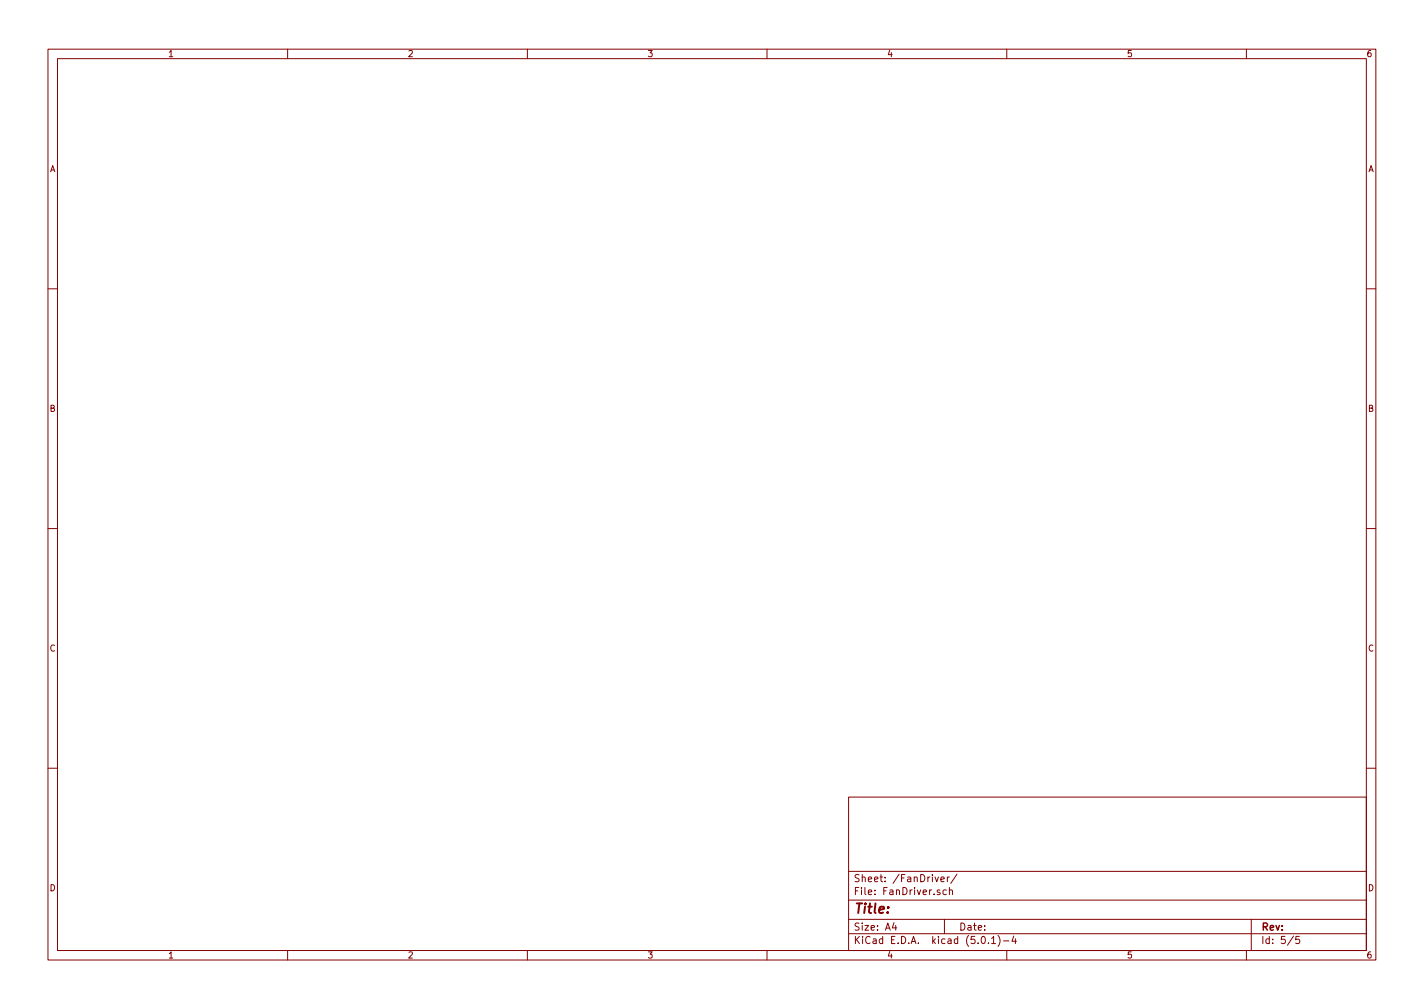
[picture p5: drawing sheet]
<svg xmlns="http://www.w3.org/2000/svg" width="297mm" height="210mm" viewBox="0 0 297 210" stroke-linecap="round" stroke-linejoin="round" font-family="sans-serif">
<g fill="none" stroke="#840000" stroke-width=".21">
<path d="M10 10.3h277v189.9h-277zM12 12.2h273v186.1h-273zM60 10.3v1.9M110 10.3v1.9M160 10.3v1.9M210 10.3v1.9M260 10.3v1.9M10 60.2h2M285 60.2h2M10 110.3h2M285 110.3h2M10 160.2h2"/>
<path d="M177 166.3h108v32h-108zM285 160.2h2M60 198.3v1.9M110 198.3v1.9M160 198.3v1.9M177 194.8h108M177 191.8h108M177 187.8h108M177 181.8h108M186.5 192.5l-.4 1h1M186.8 193v1M195 182.9l.4 1 .4-1"/>
<path d="M196.1 185.7l-.4-.1-.2 .2 .1 .2 .5 .2v.3h-.6M196.3 183.4l.7-.1-.1-.3-.4-.1-.2 .2v.7h.6M197 191.8v3M197.4 185.7l-.4-.1-.3 .3 .1 .6h.6M197.6 182.9v1M198 185.7l.3-.1 .3 .1 .1 .9M198 182.9l-.4 .3M198 185.1v1.5M199.6 182.3l-1.3 2M204.8 195.5l.3-.2a.81 .81 0 0 1 .5 .8 .81 .81 0 0 1-.5 .7l-.3-.1-.1-.4zM206.2 196.7v.1M206.8 195.8l.5-.5v1.5"/>
<path d="M206.8 196.8h.9M208.2 195.1a1.71 1.71 0 0 1 0 2.3M209.3 196.3h1.2M210 198.3v1.9M211.5 195.2l-.4 1.1h.9M211.8 195.8v1M260 198.3v1.9M261 191.8v6.5M269.8 195.2l-1.2 2M271 195.3h-.7v.7h.7l.1 .2-.1 .5-.2 .1-.5-.1"/>
</g>
<text font-size="2.8" fill="#840000" x="178" y="190.5">Title:</text>
<g font-size="2.1" fill="#840000">
<text x="178" y="184">Sheet: /FanDriver/</text>
<text x="178" y="186.7">File: FanDriver.sch</text>
<text x="178" y="196.9">KiCad E.D.A. kicad (5.0.1)-4</text>
<text x="178" y="194.1">Size: A4</text>
<text x="200" y="194.1">Date:</text>
<text x="263" y="194.1">Rev:</text>
<text x="263" y="196.9">Id: 5/5</text>
</g>
<g font-size="1.8" fill="#840000">
<text x="35" y="11.9">1</text>
<text x="85" y="11.9">2</text>
<text x="135" y="11.9">3</text>
<text x="185" y="11.9">4</text>
<text x="235" y="11.9">5</text>
<text x="285" y="11.9">6</text>
<text x="10.4" y="35.9">A</text>
<text x="285.4" y="35.9">A</text>
<text x="10.4" y="85.9">B</text>
<text x="285.4" y="85.9">B</text>
<text x="10.4" y="135.9">C</text>
<text x="285.4" y="135.9">C</text>
<text x="10.4" y="185.9">D</text>
<text x="285.4" y="185.9">D</text>
<text x="35" y="199.9">1</text>
<text x="85" y="199.9">2</text>
<text x="135" y="199.9">3</text>
<text x="185" y="199.9">4</text>
<text x="235" y="199.9">5</text>
<text x="285" y="199.9">6</text>
</g>
</svg>
